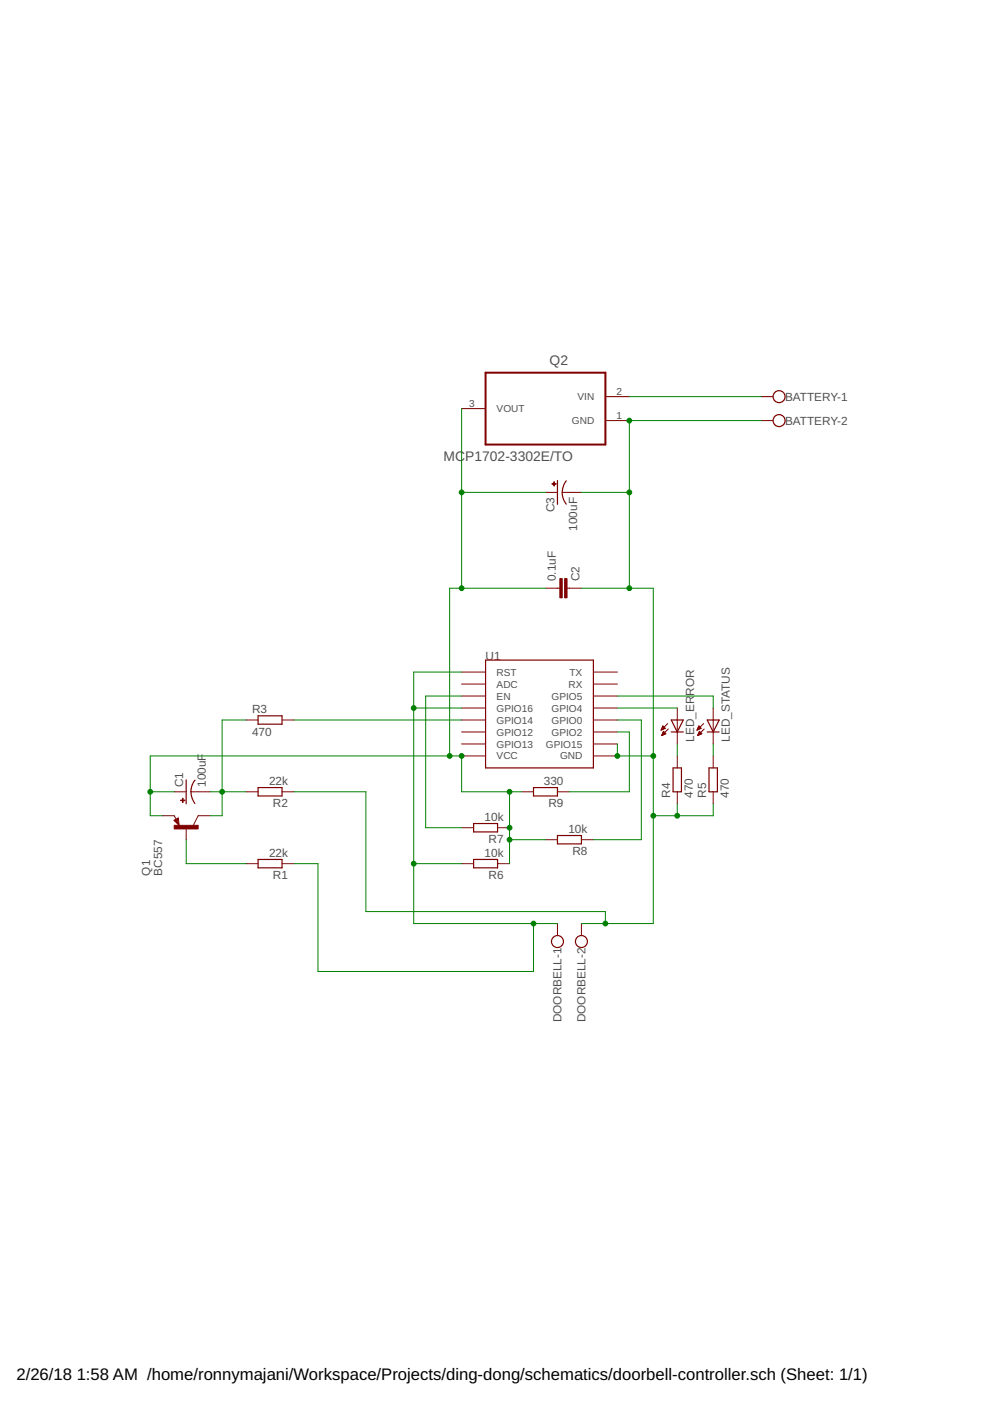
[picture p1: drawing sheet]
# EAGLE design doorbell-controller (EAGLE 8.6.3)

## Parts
BATTERY  W237-102  [W237-102]
C1  100uF  CPOL-USE2,5-6E  [E2,5-6E]
C2  0.1uF  C-EU025-025X050  [C025-025X050]
C3  100uF  CPOL-USE2,5-6E  [E2,5-6E]
DOORBELL  W237-102  [W237-102]
LED_ERROR  LED5MM  [LED5MM]
LED_STATUS  LED5MM  [LED5MM]
Q1  BC557  [TO92]
Q2  MCP1702-3302E/TO  [TO127P254X533-3]
R1  22k  R-EU_0204/7  [0204/7]
R2  22k  R-EU_0204/7  [0204/7]
R3  470  R-EU_0204/7  [0204/7]
R4  470  R-EU_0204/7  [0204/7]
R5  470  R-EU_0204/7  [0204/7]
R6  10k  R-EU_0204/7  [0204/7]
R7  10k  R-EU_0204/7  [0204/7]
R8  10k  R-EU_0204/7  [0204/7]
R9  330  R-EU_0204/7  [0204/7]
U1  ESP12-TR  [ESP12-TR]

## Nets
BATT_VIN: BATTERY.1 Q2.2(VIN)
GND: BATTERY.2 C2.1 C3.- DOORBELL.2 Q2.1(GND) R2.1 R4.1 R5.1 U1.GND U1.GPIO15
N$1: LED_STATUS.A U1.GPIO5
N$2: Q1.2(B) R1.2
N$3: R3.2 U1.GPIO14
N$4: LED_ERROR.A U1.GPIO4
N$5: C1.- Q1.3(C) R2.2 R3.1
N$6: LED_ERROR.K(C) R4.2
N$7: LED_STATUS.K(C) R5.2
N$9: R9.1 U1.GPIO2
N$10: R7.2 U1.EN
N$11: R8.1 U1.GPIO0
RST: DOORBELL.1 R1.1 R6.2 U1.GPIO16 U1.RST
VCC: C1.+ C2.2 C3.+ Q1.1(E) Q2.3(VOUT) R6.1 R7.1 R8.2 R9.2 U1.VCC
Unconnected: U1.ADC U1.GPIO12 U1.GPIO13 U1.RX U1.TX
